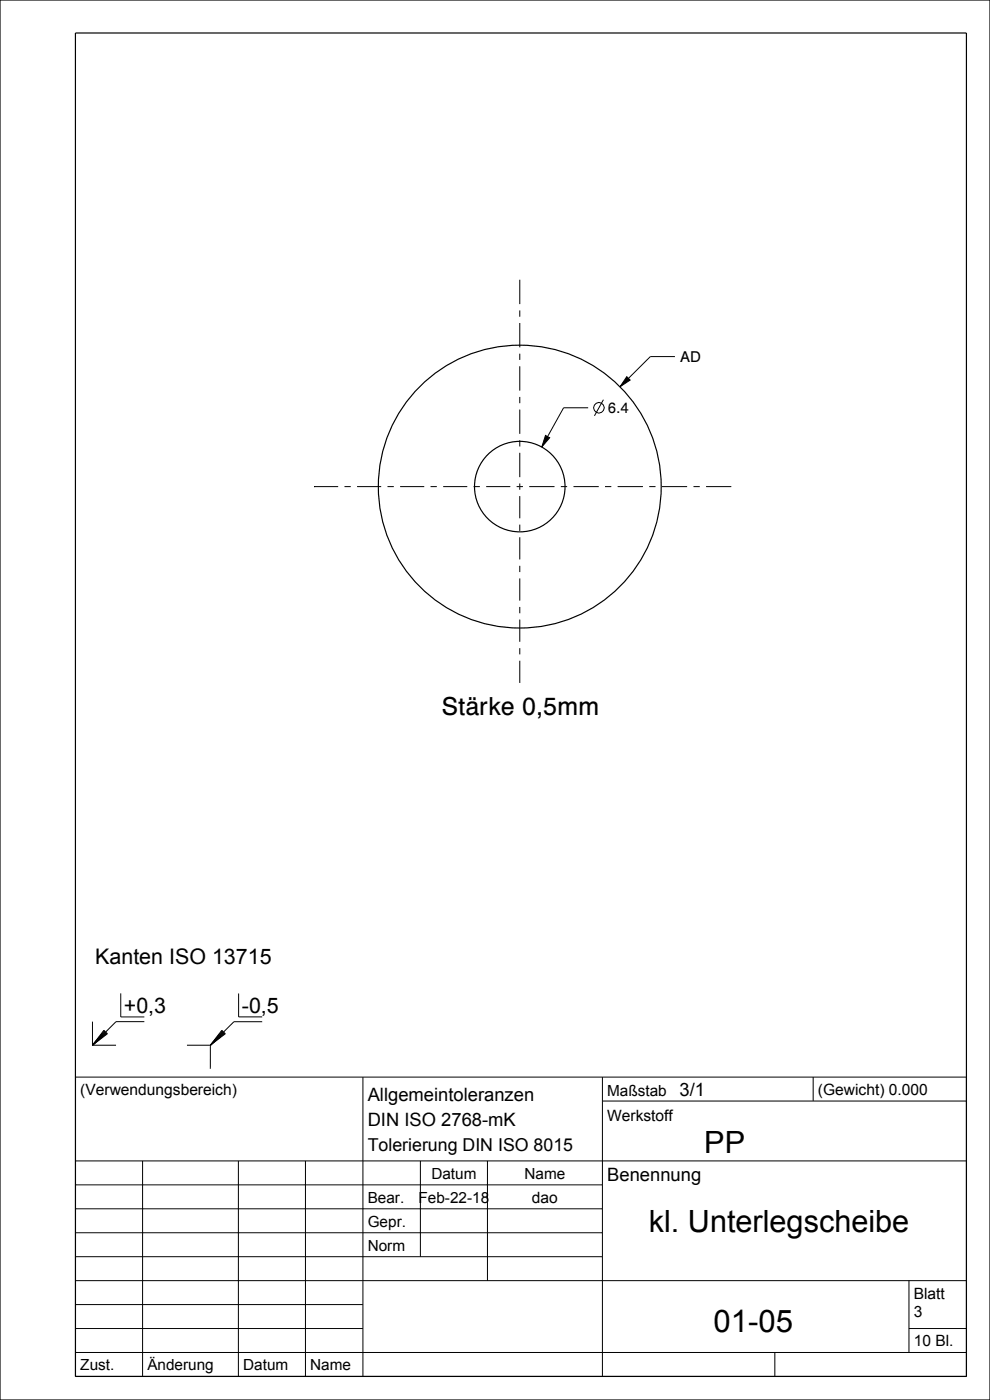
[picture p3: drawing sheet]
<svg xmlns="http://www.w3.org/2000/svg" width="210mm" height="297mm" viewBox="0 0 210 297" stroke-linecap="round" stroke-linejoin="round" font-family="sans-serif">
<g fill="none" stroke="#000" stroke-width=".21">
<path d="M133 79.9l.7 .7-2.2 1.5zM143.2 75.6h-5.2l-6.5 6.5M115.7 92.4l.9 .5-1.7 1.9zM124.8 86.5h-5.2l-4.7 8.3M128 84.8l-1.9 3.4M19.6 216.7v5M22 218.6l.8 .7-3.2 2.4zM22.2 218.7l-2.6 3M22.3 218.8l-2.7 2.9M22.4 218.9l-2.8 2.8M22.5 219l-2.9 2.7M22.6 219.1l-3 2.6"/>
<path d="M22.7 219.2l-3.1 2.5M25.6 210.7v5h5M30.6 216.7h-6l-2.2 2.2M47.1 218.6l.7 .7-3.2 2.4zM47.2 218.7l-2.6 3M47.3 218.8l-2.7 2.9M47.4 218.9l-2.8 2.8M47.5 219l-2.9 2.7M47.6 219.1l-3 2.6M47.7 219.2l-3.1 2.5M50.6 210.8v4.9h5M55.6 216.8h-6l-2.2 2.1"/>
<path d="M16 228.5h189v63.5h-189zM19.6 221.7h5M39.7 221.7h4.9M44.6 221.7v5M77 228.5v63.5M127.8 233.6h77.2M127.8 228.5v63.5M172.5 228.5v5.1M16 246.3h189M16 251.4h111.8M16 256.4h111.8M30.2 246.3v45.7"/>
<path d="M50.6 246.3v45.7M64.8 246.3v45.7M89.2 246.3v20.3M103.4 246.3v25.4M16 261.5h111.8M16 266.6h111.8M16 271.7h189M16 276.8h61M192.8 271.7v15.2M16 281.8h61M16 286.9h189M164.4 286.9v5.1"/>
<path d="M192.8 281.8h12.2"/>
<circle cx="127" cy="86.5" r="1.12"/>
</g>
<path d="M115.7 92.4l.9 .5-1.7 1.9zM133 79.9l.7 .7-2.2 1.5z" fill="#000"/>
<g fill="none" stroke="#000" stroke-width=".25">
<path d="M0 0h210v297h-210zM16 7h189v285h-189z"/>
<circle cx="110.3" cy="103.2" r="30"/>
<circle cx="110.3" cy="103.2" r="9.6"/>
</g>
<!-- layer: 02___PRT_ALL_AXES -->
<g fill="none" stroke="#000" stroke-width=".21">
<path d="M110.3 59.3v5.2M110.3 65.9v1.3M110.3 68.5v5.2M110.3 75v1.4M110.3 77.7v5.2M110.3 84.2v1.3M110.3 86.9v5.1M110.3 93.4v1.3M110.3 96.1v5.1M66.6 103.2h.1M66.6 103.2h5.1M73.1 103.2h1.3"/>
<path d="M75.7 103.2h5.2M82.2 103.2h1.3M84.9 103.2h5.1M91.3 103.2h1.4M94 103.2h5.1M100.5 103.2h1.3M103.1 103.2h5.1M109.6 103.2h1.3M110.3 102.6v1.3M110.3 105.2v4.8M110.3 111.3v1.3M110.3 114v4.7"/>
<path d="M112.3 103.2h5.3M119 103.2h1.3M121.6 103.2h5.4M128.3 103.2h1.4M131 103.2h5.4M137.7 103.2h1.4M140.4 103.2h5.4M147.1 103.2h1.3M149.8 103.2h5.3M110.3 120v1.4M110.3 122.7v4.7M110.3 128.8v1.3"/>
<path d="M110.3 131.4v4.8M110.3 137.5v1.3M110.3 140.2v4.7"/>
</g>
<text font-size="6.6" x="151.4" y="282.5">01-05</text>
<g font-size="6.5">
<text x="149.4" y="244.6">PP</text>
<text x="137.6" y="261.4">kl. Unterlegscheibe</text>
</g>
<text font-size="5.3" x="93.7" y="151.6">Stärke 0,5mm</text>
<g font-size="4.5">
<text x="20.2" y="204.6">Kanten ISO 13715</text>
<text x="26.3" y="214.9">+0,3</text>
<text x="51.3" y="214.9">-0,5</text>
</g>
<g font-size="3.9">
<text x="78" y="233.6">Allgemeintoleranzen</text>
<text x="144.2" y="232.5">3/1</text>
<text x="78" y="239">DIN ISO 2768-mK</text>
<text x="128.8" y="250.6">Benennung</text>
</g>
<text font-size="3.8" x="78" y="244.2">Tolerierung DIN ISO 8015</text>
<g font-size="3.3">
<text x="17" y="232.3">(Verwendungsbereich)</text>
<text x="128.8" y="232.5">Maßstab</text>
<text x="173.5" y="232.3">(Gewicht) 0.000</text>
<text x="128.8" y="237.8">Werkstoff</text>
<text x="91.5" y="250.1">Datum</text>
<text x="111.3" y="250.1">Name</text>
<text x="78" y="255.1">Bear.</text>
<text x="88.8" y="255.1">Feb-22-18</text>
<text x="112.8" y="255.2">dao</text>
<text x="78" y="260.2">Gepr.</text>
<text x="78" y="265.3">Norm</text>
<text x="193.8" y="275.5">Blatt</text>
<text x="193.8" y="279.3">3</text>
<text x="193.8" y="285.7">10 Bl.</text>
<text x="17" y="290.7">Zust.</text>
<text x="31.3" y="290.7">Änderung</text>
<text x="51.6" y="290.7">Datum</text>
<text x="65.8" y="290.7">Name</text>
</g>
<g font-size="3.2">
<text x="144.3" y="76.8">AD</text>
<text x="129" y="87.7">6.4</text>
</g>
</svg>
